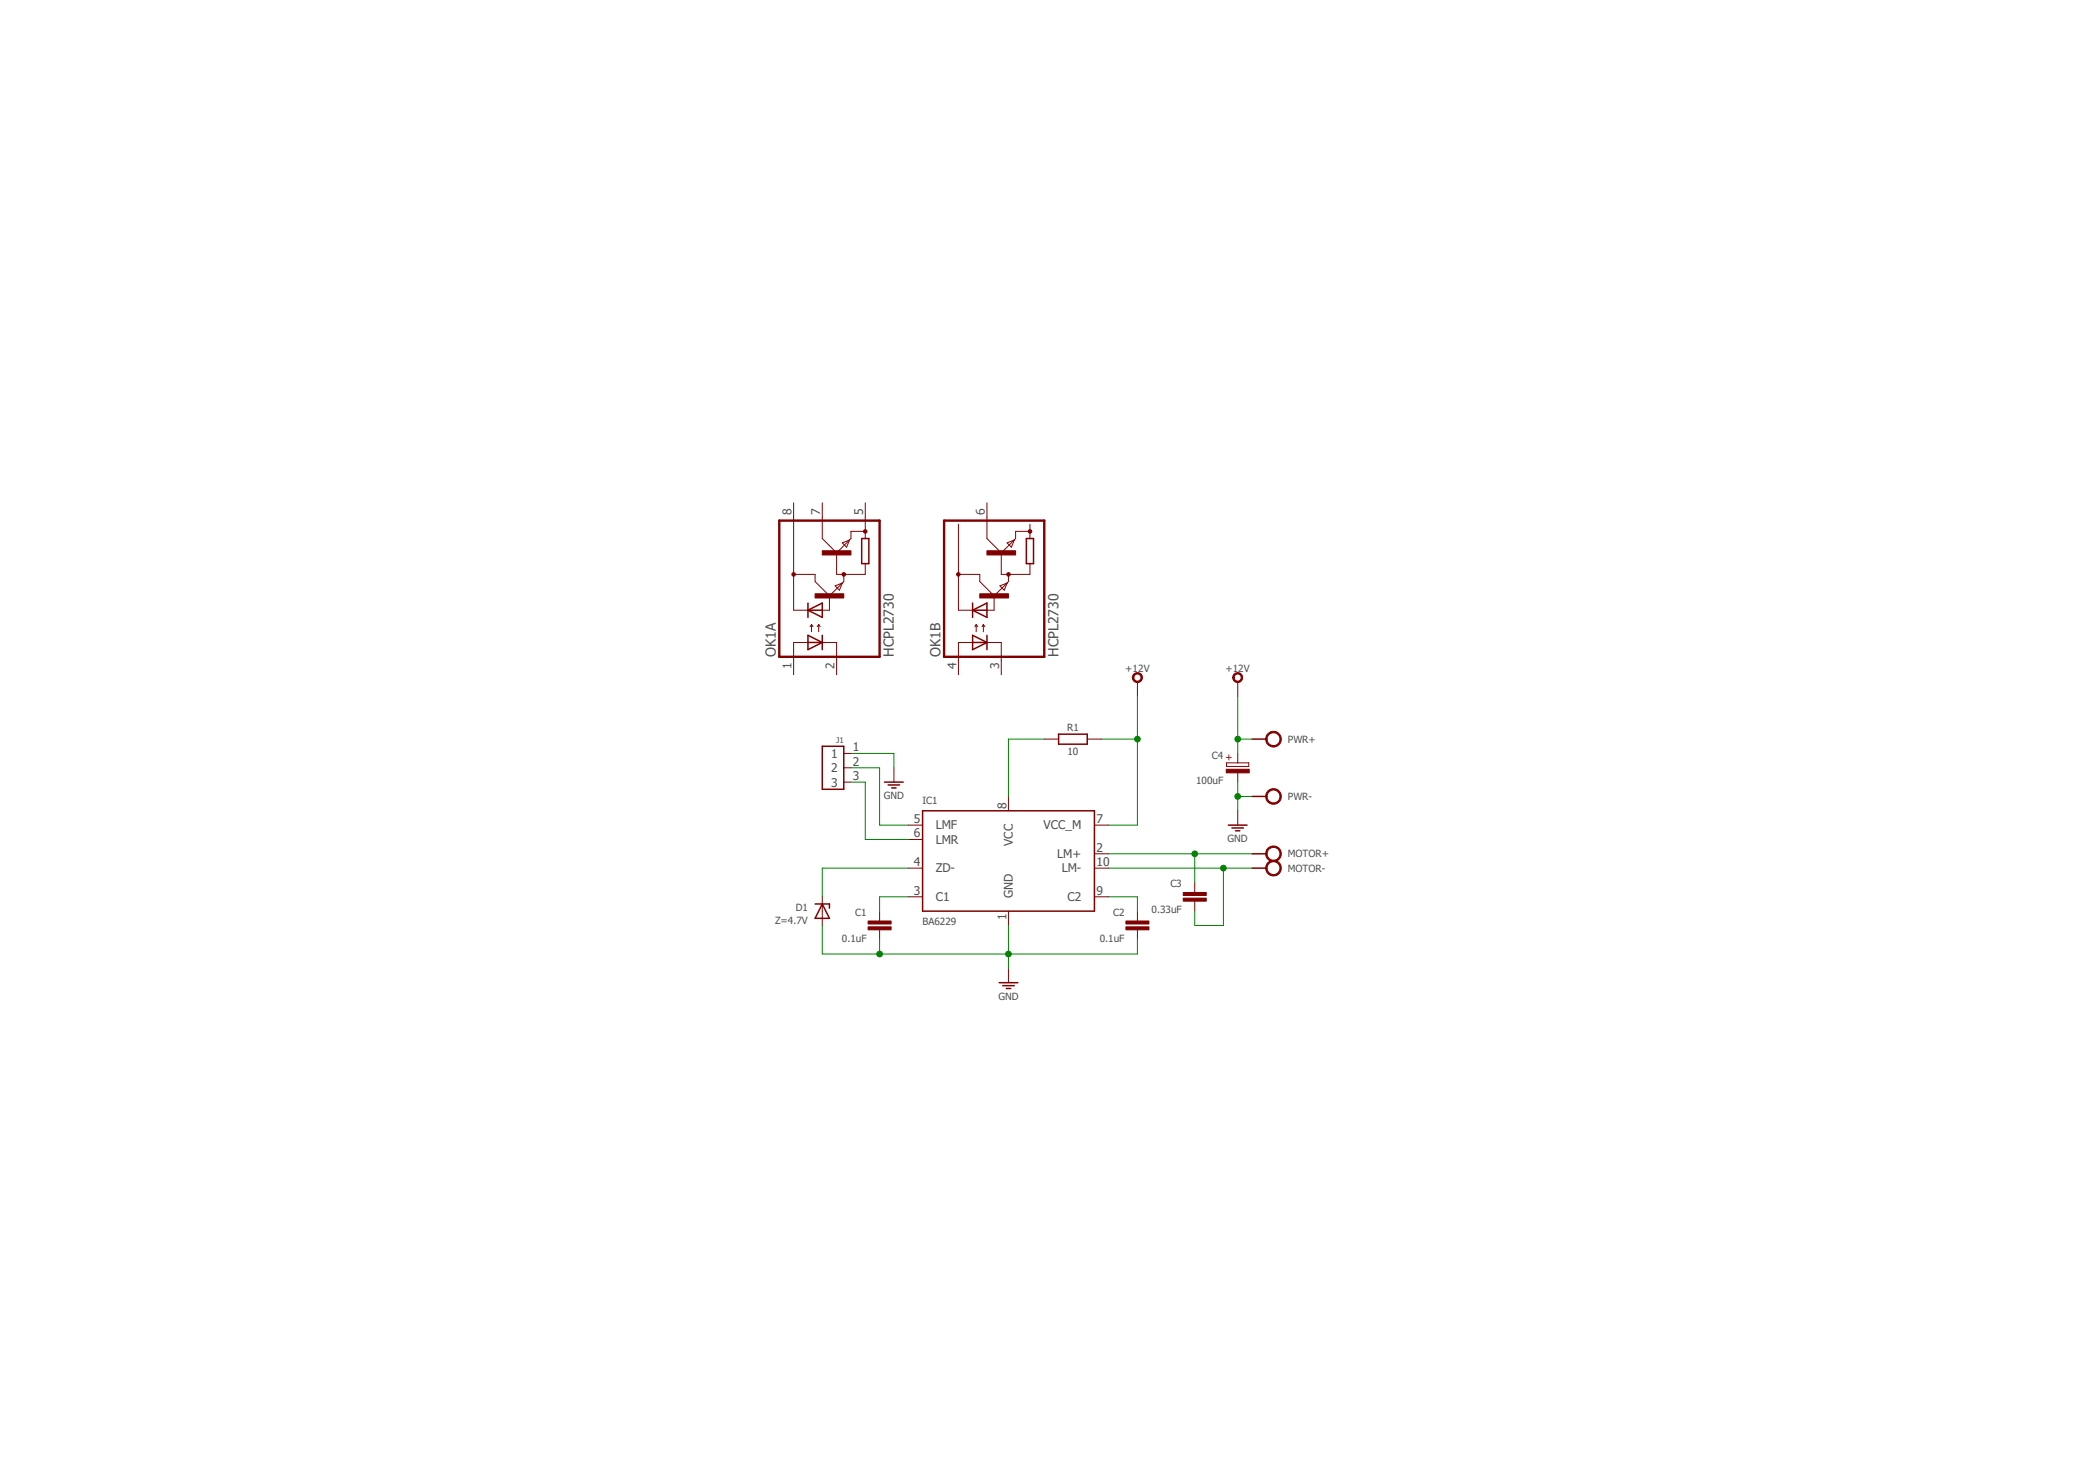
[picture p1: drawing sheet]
<svg xmlns="http://www.w3.org/2000/svg" width="297mm" height="210mm" viewBox="0 0 297 210" stroke-linecap="round" stroke-linejoin="round" font-family="sans-serif">
<g fill="none" stroke="#800000" stroke-width=".21">
<path d="M122.2 76.3h1v3.6h-1zM145.5 76.3h1v3.6h-1zM114.6 86.5l2-1v2zM114.6 90l2 1.1-2 1zM114.6 85.5v2M114.6 91.1h2M114.6 86.5h2M116.6 90v2.1M137.9 91.1h2M137.9 86.5h2M137.9 90l2 1.1-2 1zM137.9 86.5l2-1v2z"/>
<path d="M137.9 85.5v2M139.9 90v2.1M116.6 105.8h3v6.1h-3zM125.4 110.8h2.7M125.9 111.3h1.7M126.4 111.7h.6M130.8 114.9h24.4v14.2h-24.4zM150.1 104.1h4.1v1.4h-4.1zM174.2 116.9h2.6M174.7 117.3h1.6M175.2 117.8h.6M177.5 112.9h2.1"/>
<path d="M177.5 104.8h2.1M115.6 128.1h2v.6M116.6 128.1l1 2.1h-2zM141.7 139.3h2.6M142.2 139.7h1.6M177.5 123h2.1M177.5 121h2.1M142.7 140.1h.6"/>
</g>
<g fill="none" stroke="#800000" stroke-width=".14">
<path d="M112.5 71.3v15.2h2.1M116.6 71.3v5l2 2.1M118.6 78.4v3h4.1v-1.5M119.4 76.9l1-.4-.4 1.1zM122.7 75.3h-2.1v1l-2 2.1M122.7 71.3v5M135.9 74.3v12.2h2M139.9 71.3v5l2.1 2.1M142 78.4v3h4v-1.5M142.8 76.9l1-.4-.4 1.1zM143.8 76.5l-1.8 1.9M146 75.3h-2v1l-.2 .2"/>
<path d="M146 74.3v2M112.5 81.4h3.1v1l2 2.1M114.6 91.1h-2.1v4.5M115.1 88.5v1M115.1 88.5l-.2 .3M115.1 88.5l.2 .3M116.1 88.5v1M116.1 88.5l-.2 .3M116.1 88.5l.2 .3M116.6 91.1h2v4.5M117.6 84.5v2h-1M118.4 83l1-.4-.4 1.1z"/>
<path d="M119.6 81.4v1l-2 2.1M135.9 81.4h3v1l2 2.1M137.9 91.1h-2v4.5M138.4 88.5v1M138.4 88.5l-.2 .3M138.4 88.5l.2 .3M139.4 88.5v1M139.4 88.5l-.2 .3M139.4 88.5l.2 .3M139.9 91.1h2.1v4.5M140.9 84.5v2h-1M141.8 83l1-.4-.4 1.1z"/>
<path d="M142.8 82.6l-1.9 1.9M143 81.4v1l-.2 .2M161.3 96.6v2.1M175.5 96.6v2.1M119.6 108.8h1M119.6 106.8h1M119.6 110.8h1M126.7 108.8v2M128.8 116.9h2M128.8 119h2M143 112.9v2M148.1 104.8h2"/>
<path d="M154.2 104.8h2M155.2 116.9h2M173.9 108.1h3.2v.5h-3.2zM175.5 106.8v1.3M175.5 109.4v1.4M175.5 114.9v2M116.6 127.1v4.1M124.7 129.1v1.5M124.7 131.8v1.4M128.8 123h2M128.8 127.1h2M143 129.1v2.1"/>
<path d="M143 137.2v2.1M155.2 123h2M155.2 121h2M155.2 127.1h2M161.3 129.1v1.5M161.3 131.8v1.4M169.4 125.1v1.4M169.4 127.7v1.4"/>
</g>
<g fill="#800000" stroke="#800000" stroke-width=".14">
<path d="M123.1 131.4h3.2v.4h-3.2z"/>
<path d="M123.1 130.5h3.2v.5h-3.2z"/>
<path d="M159.6 131.4h3.3v.4h-3.3z"/>
<path d="M159.6 130.5h3.3v.5h-3.3z"/>
<path d="M167.8 127.3h3.2v.4h-3.2z"/>
<path d="M167.8 126.5h3.2v.4h-3.2z"/>
<path d="M173.9 109h3.2v.5h-3.2z"/>
<path d="M115.6 84.2h4v.6h-4z"/>
<path d="M116.6 78.1h4v.6h-4z"/>
<path d="M138.9 84.2h4.1v.6h-4.1z"/>
<path d="M139.9 78.1h4.1v.6h-4.1z"/>
</g>
<g fill="#800000" stroke="#800000" stroke-width=".14">
<path d="M179.8 122.2a1.11 1.11 0 0 1 1.8 .3 1.11 1.11 0 0 1-.8 1.6 1.11 1.11 0 0 1-1.3-1.1h.1a.91 .91 0 0 1 1.3-.8 .91 .91 0 0 1 .3 1.5 .91 .91 0 0 1-1.5-.4l-.1-.3h-.1v-.3z" fill-rule="evenodd"/>
<path d="M179.8 120.2a1.11 1.11 0 0 1 1.8 .3 1.11 1.11 0 0 1-.8 1.6 1.11 1.11 0 0 1-1.3-1.1h.1a.91 .91 0 0 1 1.3-.9 .91 .91 0 0 1 .3 1.6 .91 .91 0 0 1-1.5-.4l-.1-.3h-.1v-.3z" fill-rule="evenodd"/>
<path d="M160.7 95.6a.72 .72 0 0 1 1.2 0 .72 .72 0 0 1-.4 1.1 .72 .72 0 0 1-1-.7h.3a.52 .52 0 0 1 .7-.4 .52 .52 0 0 1 .1 .8 .52 .52 0 0 1-.8-.2v-.2h-.3z" fill-rule="evenodd"/>
<path d="M179.8 112a1.11 1.11 0 0 1 1.8 .4 1.11 1.11 0 0 1-.8 1.6 1.11 1.11 0 0 1-1.3-1.1h.1a.91 .91 0 0 1 1.3-.9 .91 .91 0 0 1 .3 1.5 .91 .91 0 0 1-1.5-.4l-.1-.2h-.1v-.3z" fill-rule="evenodd"/>
<path d="M179.8 103.9a1.11 1.11 0 0 1 1.8 .4 1.11 1.11 0 0 1-.8 1.5 1.11 1.11 0 0 1-1.3-1h.1a.92 .92 0 0 1 1.3-.9 .92 .92 0 0 1 .3 1.5 .92 .92 0 0 1-1.5-.4l-.1-.2h-.1l.1-.6z" fill-rule="evenodd"/>
<path d="M174.9 95.6a.71 .71 0 0 1 1.2 0 .71 .71 0 0 1-.4 1.1 .71 .71 0 0 1-.9-.7h.2a.51 .51 0 0 1 .7-.4 .51 .51 0 0 1 .1 .8 .51 .51 0 0 1-.8-.2v-.2h-.2z" fill-rule="evenodd"/>
<path d="M112.3 81.2h.4v.4l-.2 .1-.2-.1z" fill-rule="evenodd"/>
<path d="M135.7 81.2h.4v.2v.2l-.2 .1-.2-.1-.1-.2z" fill-rule="evenodd"/>
<path d="M142.8 81.2h.4l.1 .2-.1 .2-.2 .1-.2-.1-.1-.2z" fill-rule="evenodd"/>
<path d="M145.8 75.1h.2h.2l.1 .2-.1 .2-.2 .1-.2-.1z" fill-rule="evenodd"/>
<circle cx="119.6" cy="81.4" r=".27"/>
<circle cx="122.7" cy="75.3" r=".27"/>
</g>
<path d="M110.5 73.8h14.2v19.3h-14.2zM133.9 73.8h14.2v19.3h-14.2z" fill="none" stroke="#800000" stroke-width=".34"/>
<g fill="none" stroke="#008000" stroke-width=".14">
<path d="M161.3 98.7v18.2h-4.1M175.5 98.7v8.1M120.6 108.8h4.1v8.1h4.1M120.6 106.8h6.1v2M120.6 110.8h2.1v8.2h6.1M148.1 104.8h-5.1v8.1M156.2 104.8h5.1M175.5 112.9h2M175.5 110.8v4.1M175.5 104.8h2M116.6 131.2v4h44.7v-2M124.7 133.2v2"/>
<path d="M128.8 127.1h-4.1v2M128.8 123h-12.2v4.1M143 131.2v6M157.2 127.1h4.1v2M157.2 123h20.3M157.2 121h20.3M169.4 121v4.1M173.5 123v8.2h-4.1v-2.1"/>
</g>
<g fill="#008000" stroke="#008000" stroke-width=".14">
<circle cx="143" cy="135.2" r=".4"/>
<circle cx="124.7" cy="135.2" r=".4"/>
<circle cx="175.5" cy="112.9" r=".4"/>
<circle cx="169.4" cy="121" r=".4"/>
<circle cx="173.5" cy="123" r=".4"/>
<circle cx="161.3" cy="104.8" r=".4"/>
<circle cx="175.5" cy="104.8" r=".4"/>
</g>
<g font-size="2" fill="#505050">
<text x="110" y="93.1" transform="rotate(-90 110 93.1)">OK1A</text>
<text x="126.7" y="93.1" transform="rotate(-90 126.7 93.1)">HCPL2730</text>
<text x="133.3" y="93.1" transform="rotate(-90 133.3 93.1)">OK1B</text>
<text x="150.1" y="93.1" transform="rotate(-90 150.1 93.1)">HCPL2730</text>
</g>
<g font-size="1.7" fill="#505050">
<text x="112.2" y="73" transform="rotate(-90 112.2 73)">8</text>
<text x="116.3" y="73" transform="rotate(-90 116.3 73)">7</text>
<text x="122.4" y="73" transform="rotate(-90 122.4 73)">5</text>
<text x="139.7" y="73" transform="rotate(-90 139.7 73)">6</text>
<text x="112.2" y="94.8" transform="rotate(-90 112.2 94.8)">1</text>
<text x="118.3" y="94.8" transform="rotate(-90 118.3 94.8)">2</text>
<text x="135.6" y="94.8" transform="rotate(-90 135.6 94.8)">4</text>
<text x="141.7" y="94.8" transform="rotate(-90 141.7 94.8)">3</text>
<text x="117.8" y="107.4">1</text>
<text x="120.9" y="106.5">1</text>
<text x="117.8" y="109.4">2</text>
<text x="117.8" y="111.5">3</text>
<text x="120.9" y="108.5">2</text>
<text x="120.9" y="110.6">3</text>
<text x="129.6" y="118.7">6</text>
<text x="129.6" y="116.7">5</text>
<text x="132.7" y="119.6">LMR</text>
<text x="132.7" y="117.6">LMF</text>
<text x="142.7" y="114.6" transform="rotate(-90 142.7 114.6)">8</text>
<text x="143.6" y="119.9" transform="rotate(-90 143.6 119.9)">VCC</text>
<text x="148" y="117.6">VCC_M</text>
<text x="155.5" y="116.7">7</text>
<text x="129.6" y="122.8">4</text>
<text x="132.7" y="123.6">ZD-</text>
<text x="149.9" y="121.6">LM+</text>
<text x="150.5" y="123.7">LM-</text>
<text x="155.5" y="120.7">2</text>
<text x="155.5" y="122.8">10</text>
<text x="129.6" y="126.8">3</text>
<text x="132.7" y="127.7">C1</text>
<text x="142.7" y="130.3" transform="rotate(-90 142.7 130.3)">1</text>
<text x="143.6" y="127.3" transform="rotate(-90 143.6 127.3)">GND</text>
<text x="151.3" y="127.7">C2</text>
<text x="155.5" y="126.8">9</text>
</g>
<g font-size="1.4" fill="#505050">
<text x="159.6" y="95.2">+12V</text>
<text x="173.8" y="95.2">+12V</text>
<text x="151.3" y="103.6">R1</text>
<text x="151.3" y="107">10</text>
<text x="171.8" y="107.5">C4</text>
<text x="182.6" y="105.3">PWR+</text>
<text x="125.3" y="113.3">GND</text>
<text x="130.8" y="113.9">IC1</text>
<text x="169.6" y="111.2">100uF</text>
<text x="182.6" y="113.4">PWR-</text>
<text x="174" y="119.4">GND</text>
<text x="165.9" y="125.8">C3</text>
<text x="182.6" y="123.5">MOTOR-</text>
<text x="182.6" y="121.5">MOTOR+</text>
<text x="109.9" y="131">Z=4.7V</text>
<text x="112.8" y="129.1">D1</text>
<text x="121.3" y="129.8">C1</text>
<text x="130.8" y="131.2">BA6229</text>
<text x="157.8" y="129.8">C2</text>
<text x="163.3" y="129.4">0.33uF</text>
<text x="119.4" y="133.5">0.1uF</text>
<text x="155.9" y="133.5">0.1uF</text>
<text x="141.6" y="141.7">GND</text>
</g>
<text font-size="1.4" fill="#800000" x="174.7" y="107.8" transform="rotate(-90 174.7 107.8)">+</text>
<text font-size="1.1" fill="#505050" x="118.6" y="105.3">J1</text>
</svg>
